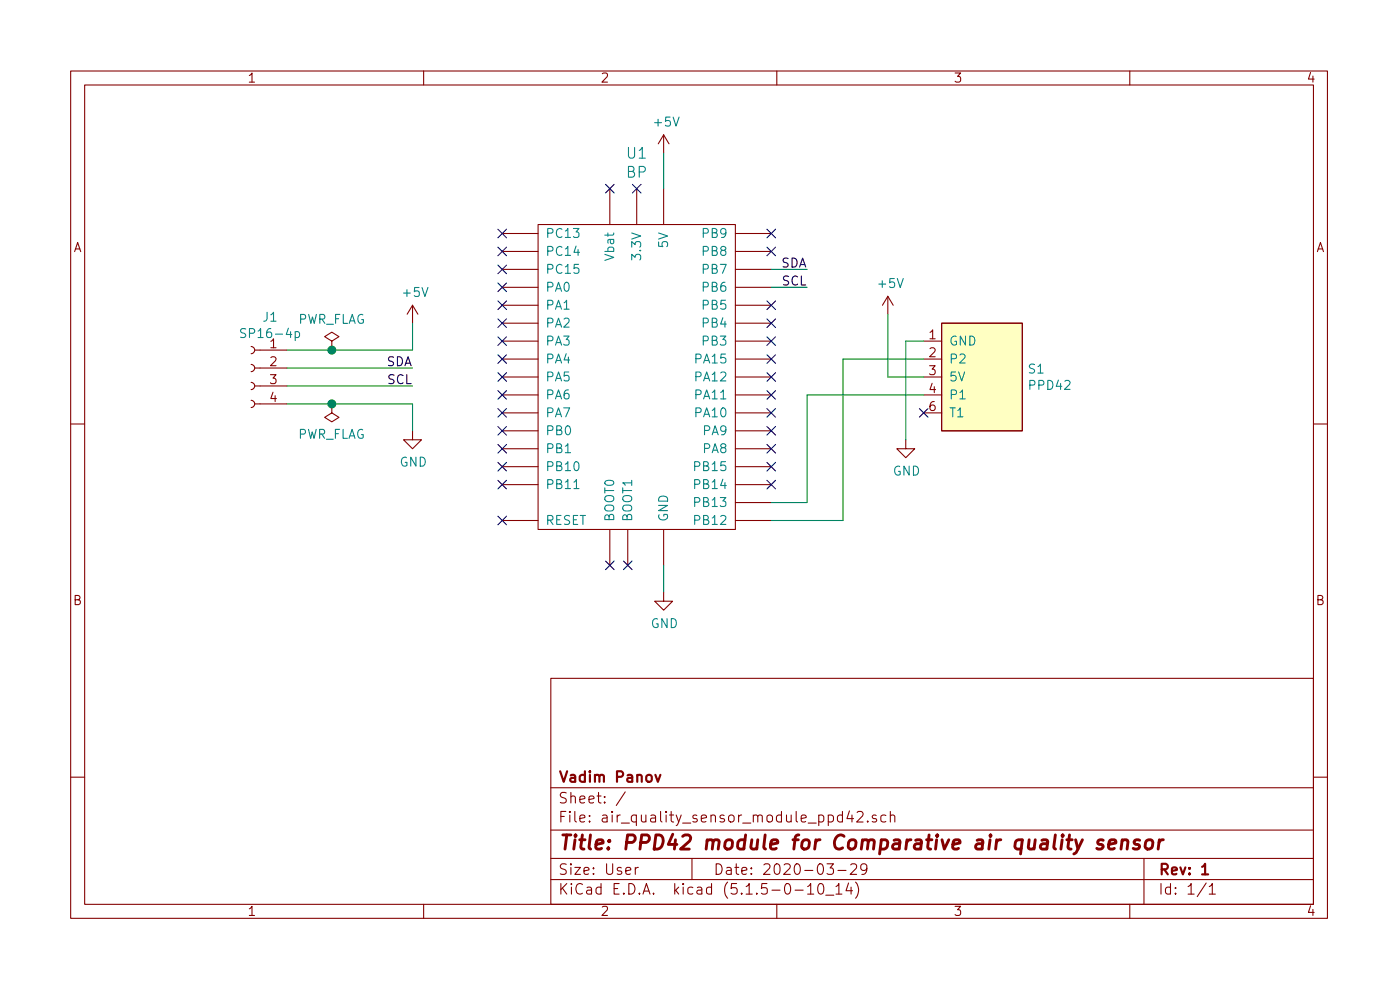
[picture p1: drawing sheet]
EESchema Schematic File Version 4
EELAYER 30 0
EELAYER END
$Descr User 7795 5512
encoding utf-8
Sheet 1 1
Title "PPD42 module for Comparative air quality sensor"
Date "2020-03-29"
Rev "1"
Comp "Vadim Panov"
Comment1 ""
Comment2 ""
Comment3 ""
Comment4 ""
$EndDescr
$Comp
L bluepill:BP U1
U 1 1
P 3550 2100
F 0 "U1" H 3550 3350 60  0000 C CNN
F 1 "BP" H 3550 3244 60  0000 C CNN
F 2 "" H 3450 2850 60  0001 C CNN
F 3 "" H 3450 2850 60  0001 C CNN
	1    3550 2100
	1    0    0    -1  
$EndComp
$Comp
L Connector:Conn_01x04_Female J1
U 1 1
P 1400 2050
F 0 "J1" H 1294 2335 50  0000 C CNN
F 1 "SP16-4p" H 1294 2244 50  0000 C CNN
F 2 "" H 1400 2050 50  0001 C CNN
F 3 "~" H 1400 2050 50  0001 C CNN
	1    1400 2050
	-1   0    0    -1  
$EndComp
Wire Wire Line
	1600 1950 1850 1950
Wire Wire Line
	2300 1950 2300 1800
Wire Wire Line
	1600 2050 2300 2050
Wire Wire Line
	1600 2150 2300 2150
Wire Wire Line
	1600 2250 1850 2250
Wire Wire Line
	2300 2250 2300 2400
$Comp
L power:GND #PWR02
U 1 1
P 2300 2400
F 0 "#PWR02" H 2300 2150 50  0001 C CNN
F 1 "GND" H 2305 2227 50  0000 C CNN
F 2 "" H 2300 2400 50  0001 C CNN
F 3 "" H 2300 2400 50  0001 C CNN
	1    2300 2400
	1    0    0    -1  
$EndComp
$Comp
L power:+5V #PWR01
U 1 1
P 2300 1800
F 0 "#PWR01" H 2300 1650 50  0001 C CNN
F 1 "+5V" H 2315 1973 50  0000 C CNN
F 2 "" H 2300 1800 50  0001 C CNN
F 3 "" H 2300 1800 50  0001 C CNN
	1    2300 1800
	1    0    0    -1  
$EndComp
Text Label 2300 2050 2    50   ~ 0
SDA
Text Label 2300 2150 2    50   ~ 0
SCL
$Comp
L power:GND #PWR06
U 1 1
P 5050 2450
F 0 "#PWR06" H 5050 2200 50  0001 C CNN
F 1 "GND" H 5055 2277 50  0000 C CNN
F 2 "" H 5050 2450 50  0001 C CNN
F 3 "" H 5050 2450 50  0001 C CNN
	1    5050 2450
	1    0    0    -1  
$EndComp
$Comp
L power:+5V #PWR05
U 1 1
P 4950 1750
F 0 "#PWR05" H 4950 1600 50  0001 C CNN
F 1 "+5V" H 4965 1923 50  0000 C CNN
F 2 "" H 4950 1750 50  0001 C CNN
F 3 "" H 4950 1750 50  0001 C CNN
	1    4950 1750
	1    0    0    -1  
$EndComp
Wire Wire Line
	5150 2100 4950 2100
Wire Wire Line
	4950 2100 4950 1750
Wire Wire Line
	5150 1900 5050 1900
Wire Wire Line
	5050 1900 5050 2450
Wire Wire Line
	4700 2900 4300 2900
$Comp
L power:GND #PWR04
U 1 1
P 3700 3300
F 0 "#PWR04" H 3700 3050 50  0001 C CNN
F 1 "GND" H 3705 3127 50  0000 C CNN
F 2 "" H 3700 3300 50  0001 C CNN
F 3 "" H 3700 3300 50  0001 C CNN
	1    3700 3300
	1    0    0    -1  
$EndComp
$Comp
L power:+5V #PWR03
U 1 1
P 3700 850
F 0 "#PWR03" H 3700 700 50  0001 C CNN
F 1 "+5V" H 3715 1023 50  0000 C CNN
F 2 "" H 3700 850 50  0001 C CNN
F 3 "" H 3700 850 50  0001 C CNN
	1    3700 850 
	1    0    0    -1  
$EndComp
Wire Wire Line
	3700 850  3700 1050
Wire Wire Line
	3700 3150 3700 3300
Wire Wire Line
	4300 1500 4500 1500
Wire Wire Line
	4300 1600 4500 1600
Text Label 4500 1500 2    50   ~ 0
SDA
Text Label 4500 1600 2    50   ~ 0
SCL
$Comp
L Sensor_Gas_Homemade:PPD42 S1
U 1 1
P 5500 2100
F 0 "S1" H 5728 2146 50  0000 L CNN
F 1 "PPD42" H 5728 2055 50  0000 L CNN
F 2 "" H 5450 2050 50  0001 C CNN
F 3 "https://www.mouser.com/datasheet/2/744/Seeed_101020012-1217636.pdf" H 5450 2050 50  0001 C CNN
	1    5500 2100
	1    0    0    -1  
$EndComp
Wire Wire Line
	5150 2000 4700 2000
Wire Wire Line
	4700 2000 4700 2900
Wire Wire Line
	5150 2200 4500 2200
Wire Wire Line
	4500 2200 4500 2800
Wire Wire Line
	4500 2800 4300 2800
$Comp
L power:PWR_FLAG #FLG0101
U 1 1
P 1850 1950
F 0 "#FLG0101" H 1850 2025 50  0001 C CNN
F 1 "PWR_FLAG" H 1850 2123 50  0000 C CNN
F 2 "" H 1850 1950 50  0001 C CNN
F 3 "~" H 1850 1950 50  0001 C CNN
	1    1850 1950
	1    0    0    -1  
$EndComp
Connection ~ 1850 1950
Wire Wire Line
	1850 1950 2300 1950
$Comp
L power:PWR_FLAG #FLG0102
U 1 1
P 1850 2250
F 0 "#FLG0102" H 1850 2325 50  0001 C CNN
F 1 "PWR_FLAG" H 1850 2423 50  0000 C CNN
F 2 "" H 1850 2250 50  0001 C CNN
F 3 "~" H 1850 2250 50  0001 C CNN
	1    1850 2250
	-1   0    0    1   
$EndComp
Connection ~ 1850 2250
Wire Wire Line
	1850 2250 2300 2250
NoConn ~ 4300 1300
NoConn ~ 4300 1400
NoConn ~ 4300 1700
NoConn ~ 4300 1800
NoConn ~ 4300 1900
NoConn ~ 4300 2000
NoConn ~ 4300 2100
NoConn ~ 4300 2200
NoConn ~ 4300 2300
NoConn ~ 4300 2400
NoConn ~ 4300 2500
NoConn ~ 4300 2600
NoConn ~ 4300 2700
NoConn ~ 2800 2900
NoConn ~ 2800 2700
NoConn ~ 2800 2600
NoConn ~ 2800 2500
NoConn ~ 2800 2400
NoConn ~ 2800 2300
NoConn ~ 2800 2200
NoConn ~ 2800 2100
NoConn ~ 2800 2000
NoConn ~ 2800 1900
NoConn ~ 2800 1800
NoConn ~ 2800 1700
NoConn ~ 2800 1600
NoConn ~ 2800 1500
NoConn ~ 2800 1400
NoConn ~ 2800 1300
NoConn ~ 3400 1050
NoConn ~ 3550 1050
NoConn ~ 3400 3150
NoConn ~ 3500 3150
NoConn ~ 5150 2300
$EndSCHEMATC
